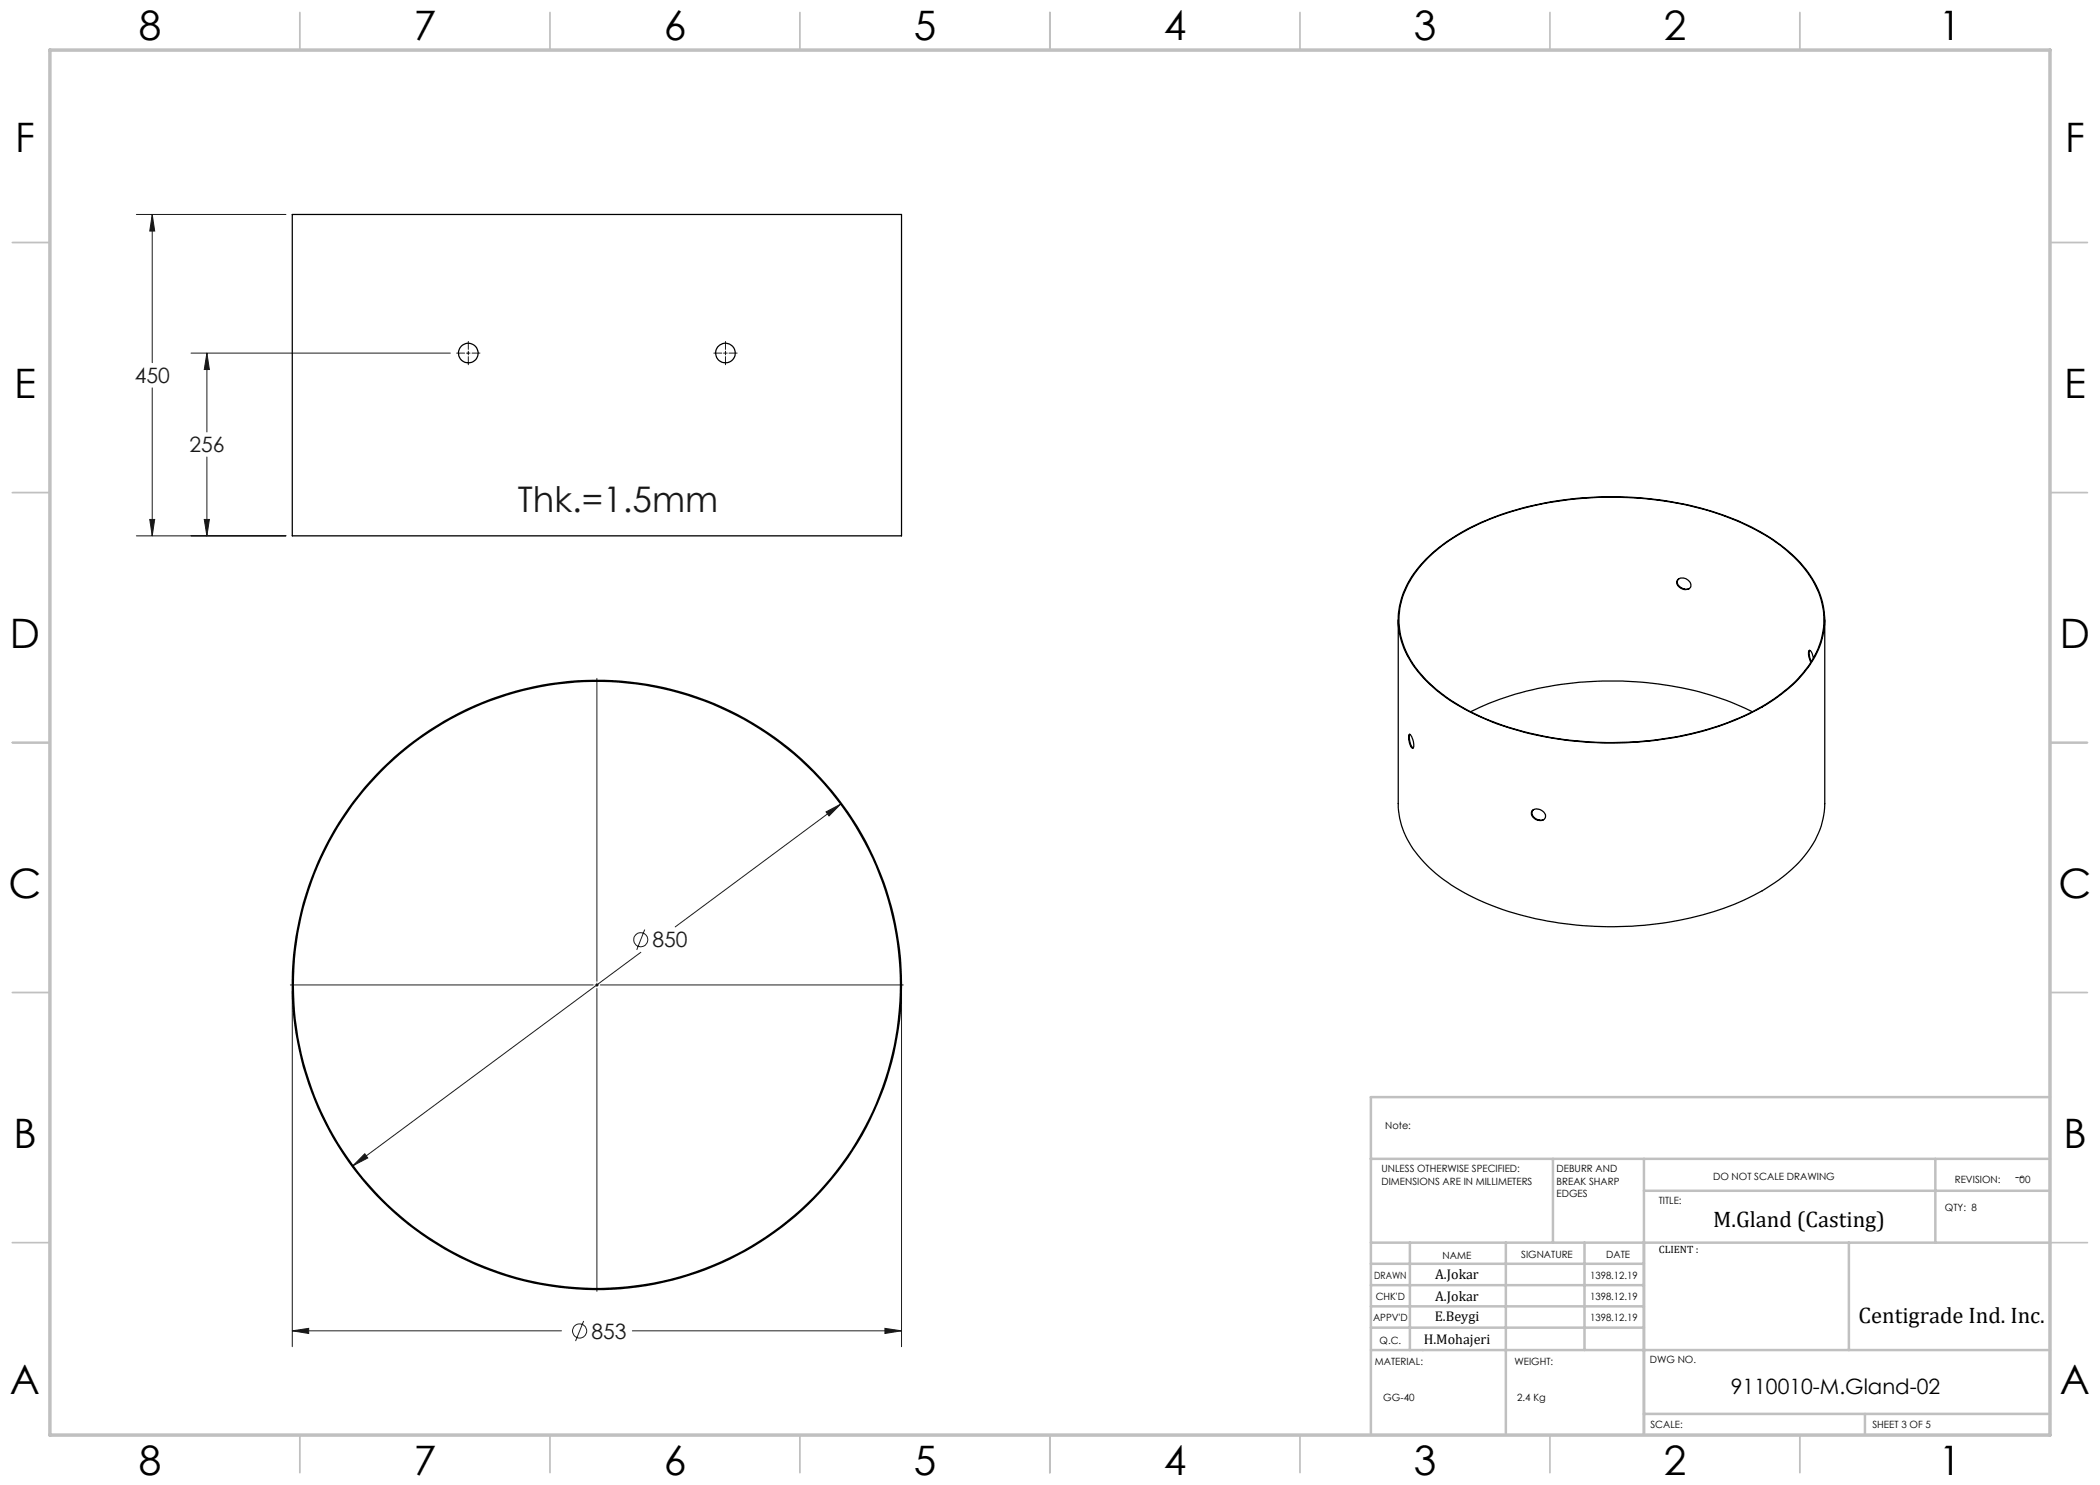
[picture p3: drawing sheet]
<svg xmlns="http://www.w3.org/2000/svg" width="420mm" height="297mm" viewBox="0 0 420 297" stroke-linecap="round" stroke-linejoin="round" font-family="sans-serif">
<g fill="none" stroke="#191924" stroke-width=".2">
<path d="M27.3 42.9h29.9M30.4 42.9l.5 3.3h-.9zM30.4 42.9v29.6M30.4 77.6v29.6M38.2 70.6h51.9M41.4 70.6l.5 3.3h-1zM41.4 70.6v15.8M91.3 70.6h1.6M93.3 70.6h.7M93.7 68.3v1.6M93.7 70.2v.8M93.7 71.3v1.7"/>
<path d="M94.4 70.6h1.6M142.8 70.6h1.6M144.7 70.6h.8M145.1 68.3v1.6M145.1 70.2v.8M145.1 71.3v1.7M145.8 70.6h1.6M41.4 91.4v15.8M27.3 107.2h29.9M30 103.9h.9l-.5 3.3zM40.9 103.9h1l-.5 3.3zM119.4 135.7v60.5"/>
<path d="M165.2 162.4l2.9-1.6-2.3 2.4zM168.1 160.8l-33.1 24.6M58.1 197h60.5M58.5 198.3v71M119 197h.7M119.4 196.6v.7M119.4 197.7v60.6M120.1 197h60.6M128.2 190.5l-57.6 42.6M128.9 185.9l-1.5 4.1M180.3 198.3v71M73 230.7l.6 .9-3 1.5z"/>
<path d="M58.5 266.2l3.2-.5v1zM58.5 266.2h53.8M116.7 264.2l-1.6 4M126.5 266.2h53.8M177 265.7l3.3 .5-3.3 .5z"/>
<circle cx="128.2" cy="187.9" r="1.42"/>
<circle cx="115.9" cy="266.2" r="1.42"/>
</g>
<g fill="none" stroke="#c0c0c0" stroke-width=".35">
<path d="M60 2.5v7.5M110 2.5v7.5M160 2.5v7.5M210 2.5v7.5M260 2.5v7.5M310 2.5v7.5M360 2.5v7.5M2.5 48.5h7.5M410 48.5h7.5M2.5 98.5h7.5M410 98.5h7.5M2.5 148.5h7.5"/>
<path d="M410 148.5h7.5M2.5 198.5h7.5M410 198.5h7.5M2.5 248.5h7.5M410 248.5h7.5M60 287v7.5M110 287v7.5M160 287v7.5M210 287v7.5M260 287v7.5M310 287v7.5M360 287v7.5"/>
</g>
<g fill="none" stroke="#c0c0c0" stroke-width=".5">
<path d="M410 219.4h-135.8v67.4M274.2 231.8h135.8M310.6 231.8v16.7M328.8 231.8v55.2M328.8 238.2h81.2M387.1 231.8v16.7M274.2 248.5h135.8M274.2 257h54.6M274.2 252.8h54.6M282 248.5v21.5M301.2 248.5v38.3M316.9 248.5v21.5"/>
<path d="M369.8 248.5v21.5M274.2 265.5h54.6M274.2 261.3h54.6M274.2 270h135.8M328.8 282.8h81.2M373 282.8v4.2"/>
</g>
<path d="M10 10h400v277h-400z" fill="none" stroke="#c0c0c0" stroke-width=".7"/>
<path d="M73 230.7l-2.4 2.4 3-1.5zM165.2 162.4l.6 .8 2.3-2.4zM58.5 266.2l3.2-.5v1zM177 265.7l3.3 .5-3.3 .5zM30 103.9h.9l-.5 3.3zM30.4 42.9l.5 3.3h-.9zM41.4 70.6l.5 3.3h-1zM40.9 103.9h1l-.5 3.3z" fill="#191924"/>
<g fill="none" stroke="#000" stroke-width=".25">
<path d="M58.5 42.9h121.8v64.3h-121.8zM285.1 111.9a42.1 42.1 0 0 1 19.5-10.3 69.9 69.9 0 0 1 43 2.5 34 34 0 0 1 14.1 10.5 15.3 15.3 0 0 1-.3 19.2 34.3 34.3 0 0 1-15.6 10.7 69.4 69.4 0 0 1-48.3-.5 33 33 0 0 1-14.9-11 15.4 15.4 0 0 1 .9-19.2zM285.5 111.7a42.6 42.6 0 0 1 19.8-10.2 69.5 69.5 0 0 1 41.9 2.6 33.7 33.7 0 0 1 14.3 10.4 15.4 15.4 0 0 1-.7 19.9 36.6 36.6 0 0 1-16.1 10.4 69.3 69.3 0 0 1-48.3-1.4 31.3 31.3 0 0 1-14.2-11.3 15.2 15.2 0 0 1 1.1-17.9zM335.6 115.9a1.64 1.64 0 0 1 1.7-.1 1.64 1.64 0 0 1 .8 1.6 1.61 1.61 0 0 1-1.7 .3 1.61 1.61 0 0 1-1-1.5zM335.8 115.7a1.1 1.1 0 0 0 .6 1.9l.7 .3 .7-.1M279.6 124v36.7a17 17 0 0 0 5.7 12.3 42.2 42.2 0 0 0 19.6 10.2 69.4 69.4 0 0 0 42.9-2.8 31.8 31.8 0 0 0 14.5-11.1 15.5 15.5 0 0 0 2.6-8.6v-36.7M361.9 130.1l-.1 .6 .4 1.6M362.7 131.6l-.1-.4a1.15 1.15 0 0 0-.8-1.1l-.1 .8 .5 1.6M281.9 146.9a2.69 2.69 0 0 1 .7 2.7 2.72 2.72 0 0 1-.8-2.5zM281.9 146.9a3.1 3.1 0 0 0 .7 2.7M294.1 142.3a66.4 66.4 0 0 1 37.6-5.5 58 58 0 0 1 18.7 5.5M306.4 162.1a1.7 1.7 0 0 1 2.7 1.3 1.28 1.28 0 0 1-2.1 .4 1.18 1.18 0 0 1-.6-1.7z"/>
<path d="M306.7 161.9a1.11 1.11 0 0 0-.3 1.1 1.11 1.11 0 0 0 .9 .8l.8 .2 .6-.1"/>
<circle cx="93.7" cy="70.6" r="1.96"/>
<circle cx="145.1" cy="70.6" r="1.96"/>
<circle cx="119.4" cy="197" r="60.9"/>
<circle cx="119.4" cy="197" r="60.7"/>
</g>
<g font-size="8.1">
<text x="27.8" y="8">8</text>
<text x="82.8" y="8">7</text>
<text x="132.8" y="8">6</text>
<text x="182.8" y="8">5</text>
<text x="232.8" y="8">4</text>
<text x="282.8" y="8">3</text>
<text x="332.8" y="8">2</text>
<text x="387.8" y="8">1</text>
<text x="3" y="30.4">F</text>
<text x="413" y="30.4">F</text>
<text x="2.8" y="79.6">E</text>
<text x="412.8" y="79.6">E</text>
<text x="2" y="129.6">D</text>
<text x="412" y="129.6">D</text>
<text x="1.7" y="179.6">C</text>
<text x="411.7" y="179.6">C</text>
<text x="2.7" y="229.6">B</text>
<text x="412.7" y="229.6">B</text>
<text x="2" y="278.9">A</text>
<text x="412" y="278.9">A</text>
<text x="27.8" y="295">8</text>
<text x="82.8" y="295">7</text>
<text x="132.8" y="295">6</text>
<text x="182.8" y="295">5</text>
<text x="232.8" y="295">4</text>
<text x="282.8" y="295">3</text>
<text x="332.8" y="295">2</text>
<text x="387.8" y="295">1</text>
</g>
<text font-size="7.1" fill="#191924" x="103.6" y="102.5">Thk.=1.5mm</text>
<g font-size="4.5">
<text x="342.6" y="245.3">M.Gland (Casting)</text>
<text x="371.7" y="264.6">Centigrade Ind. Inc.</text>
</g>
<g font-size="4.2" fill="#191924">
<text x="26.9" y="76.6">450</text>
<text x="37.9" y="90.5">256</text>
<text x="130.5" y="189.5">850</text>
<text x="118.3" y="267.7">853</text>
</g>
<text font-size="4.2" x="346.2" y="278.8">9110010-M.Gland-02</text>
<g font-size="2.8">
<text x="287" y="255.9">A.Jokar</text>
<text x="287" y="260.1">A.Jokar</text>
<text x="284.7" y="268.7">H.Mohajeri</text>
<text x="286.9" y="264.2">E.Beygi</text>
</g>
<text font-size="2.5" x="403" y="236.1">--</text>
<text font-size="2.1" x="331.8" y="250.7">CLIENT :</text>
<g font-size="2">
<text x="277" y="225.8">Note:</text>
<text x="276.3" y="234.5">UNLESS OTHERWISE SPECIFIED:</text>
<text x="276.3" y="237">DIMENSIONS ARE IN MILLIMETERS</text>
<text x="311.3" y="234.5">DEBURR AND</text>
<text x="311.3" y="237">BREAK SHARP</text>
<text x="311.3" y="239.5">EDGES</text>
<text x="342.6" y="236">DO NOT SCALE DRAWING</text>
<text x="391" y="236.6">REVISION:</text>
<text x="403.9" y="236.6">00</text>
<text x="331.8" y="240.8">TITLE:</text>
<text x="389" y="242.2">QTY: 8</text>
<text x="288.5" y="251.7">NAME</text>
<text x="304.2" y="251.7">SIGNATURE</text>
<text x="321.2" y="251.7">DATE</text>
<text x="274.8" y="255.9">DRAWN</text>
<text x="318" y="255.9">1398.12.19</text>
<text x="275.1" y="260.1">CHK'D</text>
<text x="318" y="260.1">1398.12.19</text>
<text x="274.6" y="264.2">APPV'D</text>
<text x="275.9" y="268.7">Q.C.</text>
<text x="318" y="264.2">1398.12.19</text>
<text x="275" y="273">MATERIAL:</text>
<text x="302.9" y="273">WEIGHT:</text>
<text x="330" y="272.5">DWG NO.</text>
<text x="276.7" y="280.2">GG-40</text>
<text x="303.4" y="280.2">2.4 Kg</text>
<text x="330.1" y="285.6">SCALE:</text>
<text x="374.5" y="285.6">SHEET 3 OF 5</text>
</g>
</svg>
